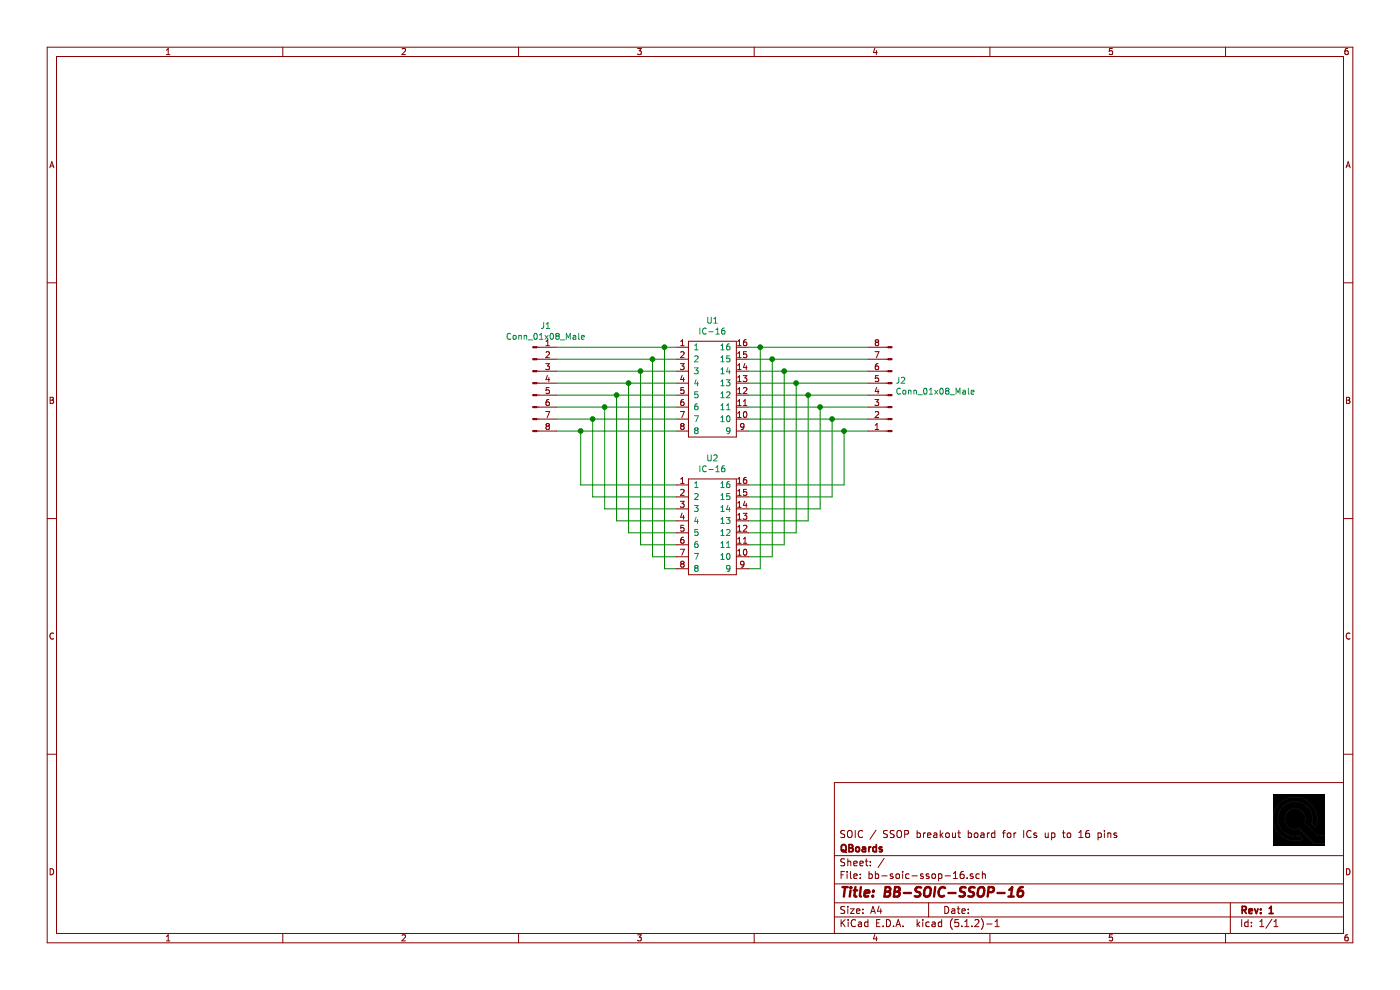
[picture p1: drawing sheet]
EESchema Schematic File Version 4
EELAYER 29 0
EELAYER END
$Descr A4 11693 8268
encoding utf-8
Sheet 1 1
Title "BB-SOIC-SSOP-16"
Date ""
Rev "1"
Comp "QBoards"
Comment1 "SOIC / SSOP breakout board for ICs up to 16 pins"
Comment2 ""
Comment3 ""
Comment4 ""
$EndDescr
$Comp
L Connector:Conn_01x08_Male J1
U 1 1
P 4450 3200
F 0 "J1" H 4558 3681 50  0000 C CNN
F 1 "Conn_01x08_Male" H 4558 3590 50  0000 C CNN
F 2 "qboards_connectors:PinHeader_1x08_P2.54mm_Vertical" H 4450 3200 50  0001 C CNN
F 3 "~" H 4450 3200 50  0001 C CNN
	1    4450 3200
	1    0    0    -1  
$EndComp
$Comp
L Connector:Conn_01x08_Male J2
U 1 1
P 7450 3300
F 0 "J2" H 7422 3182 50  0000 R CNN
F 1 "Conn_01x08_Male" H 7422 3273 50  0000 R CNN
F 2 "qboards_connectors:PinHeader_1x08_P2.54mm_Vertical" H 7450 3300 50  0001 C CNN
F 3 "~" H 7450 3300 50  0001 C CNN
	1    7450 3300
	-1   0    0    1   
$EndComp
$Comp
L qboards-ic:IC-16 U1
U 1 1
P 5950 2800
F 0 "U1" H 5950 2925 50  0000 C CNN
F 1 "IC-16" H 5950 2834 50  0000 C CNN
F 2 "qboards_ic:SOIC-16" H 5950 2800 50  0001 C CNN
F 3 "" H 5950 2800 50  0001 C CNN
	1    5950 2800
	1    0    0    -1  
$EndComp
Wire Wire Line
	6250 2900 6350 2900
Wire Wire Line
	6250 3000 6450 3000
Wire Wire Line
	6250 3100 6550 3100
Wire Wire Line
	6250 3200 6650 3200
Wire Wire Line
	6250 3300 6750 3300
Wire Wire Line
	6250 3400 6850 3400
Wire Wire Line
	6250 3500 6950 3500
Wire Wire Line
	4650 3600 4850 3600
Wire Wire Line
	4650 3500 4950 3500
Wire Wire Line
	4650 3400 5050 3400
Wire Wire Line
	4650 3300 5150 3300
Wire Wire Line
	4650 2900 5550 2900
Wire Wire Line
	6250 4050 7050 4050
Wire Wire Line
	6250 4150 6950 4150
Wire Wire Line
	6250 4250 6850 4250
Wire Wire Line
	6750 4350 6250 4350
Wire Wire Line
	6250 4450 6650 4450
Wire Wire Line
	6550 4550 6250 4550
Wire Wire Line
	6250 4650 6450 4650
Wire Wire Line
	6350 4750 6250 4750
Wire Wire Line
	4850 4050 5650 4050
Wire Wire Line
	4950 4150 5650 4150
Wire Wire Line
	5050 4250 5650 4250
Wire Wire Line
	5150 4350 5650 4350
Wire Wire Line
	5250 4450 5650 4450
Wire Wire Line
	5350 4550 5650 4550
Wire Wire Line
	5450 4650 5650 4650
Wire Wire Line
	5550 4750 5650 4750
$Comp
L qboards-ic:IC-16 U2
U 1 1
P 5950 3950
F 0 "U2" H 5950 4075 50  0000 C CNN
F 1 "IC-16" H 5950 3984 50  0000 C CNN
F 2 "qboards_ic:SSOP-16" H 5950 3950 50  0001 C CNN
F 3 "" H 5950 3950 50  0001 C CNN
	1    5950 3950
	1    0    0    -1  
$EndComp
Wire Wire Line
	4650 3200 5250 3200
Wire Wire Line
	4650 3100 5350 3100
Wire Wire Line
	4650 3000 5450 3000
Wire Wire Line
	6250 3600 7050 3600
Wire Wire Line
	7050 4050 7050 3600
Connection ~ 7050 3600
Wire Wire Line
	7050 3600 7250 3600
Wire Wire Line
	6950 4150 6950 3500
Connection ~ 6950 3500
Wire Wire Line
	6950 3500 7250 3500
Wire Wire Line
	6850 4250 6850 3400
Connection ~ 6850 3400
Wire Wire Line
	6850 3400 7250 3400
Wire Wire Line
	6750 3300 6750 4350
Connection ~ 6750 3300
Wire Wire Line
	6750 3300 7250 3300
Wire Wire Line
	6650 4450 6650 3200
Connection ~ 6650 3200
Wire Wire Line
	6650 3200 7250 3200
Wire Wire Line
	6550 4550 6550 3100
Connection ~ 6550 3100
Wire Wire Line
	6550 3100 7250 3100
Wire Wire Line
	6450 4650 6450 3000
Connection ~ 6450 3000
Wire Wire Line
	6450 3000 7250 3000
Wire Wire Line
	6350 4750 6350 2900
Connection ~ 6350 2900
Wire Wire Line
	6350 2900 7250 2900
Wire Wire Line
	4850 4050 4850 3600
Connection ~ 4850 3600
Wire Wire Line
	4850 3600 5650 3600
Wire Wire Line
	4950 4150 4950 3500
Connection ~ 4950 3500
Wire Wire Line
	4950 3500 5650 3500
Wire Wire Line
	5050 4250 5050 3400
Connection ~ 5050 3400
Wire Wire Line
	5050 3400 5650 3400
Wire Wire Line
	5150 4350 5150 3300
Connection ~ 5150 3300
Wire Wire Line
	5150 3300 5650 3300
Wire Wire Line
	5250 4450 5250 3200
Connection ~ 5250 3200
Wire Wire Line
	5250 3200 5650 3200
Wire Wire Line
	5350 4550 5350 3100
Connection ~ 5350 3100
Wire Wire Line
	5350 3100 5650 3100
Wire Wire Line
	5450 4650 5450 3000
Connection ~ 5450 3000
Wire Wire Line
	5450 3000 5650 3000
Wire Wire Line
	5550 4750 5550 2900
Connection ~ 5550 2900
Wire Wire Line
	5550 2900 5650 2900
$EndSCHEMATC
